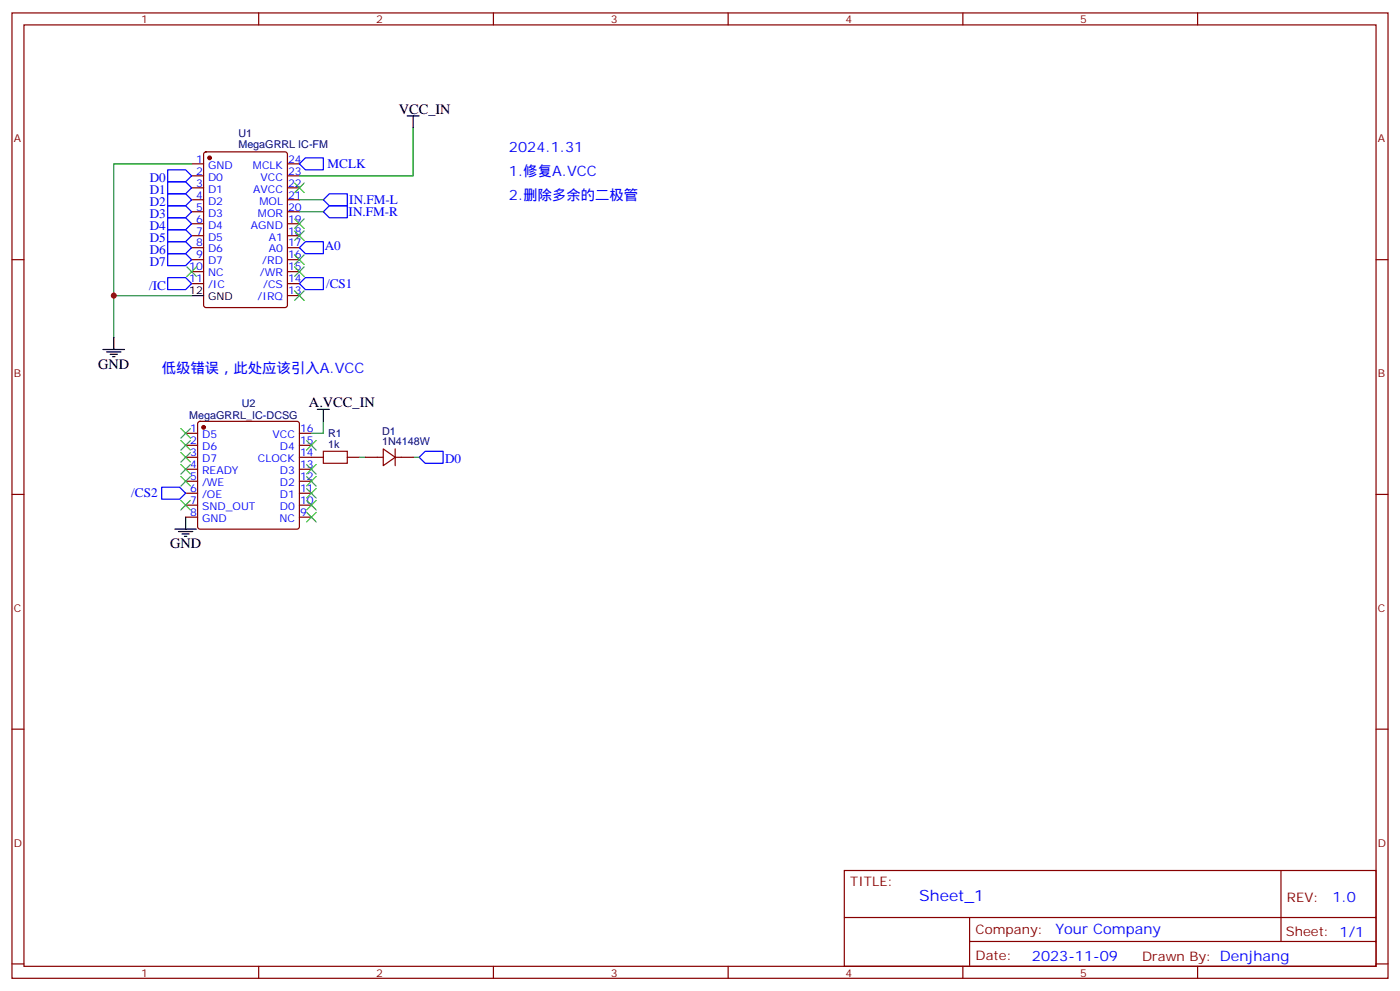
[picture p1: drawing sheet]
<svg xmlns="http://www.w3.org/2000/svg" width="412mm" height="292mm" viewBox="0 0 412 292" stroke-linecap="round" stroke-linejoin="round" font-family="sans-serif">
<g fill="none" stroke="#870000" stroke-width=".35">
<path d="M3.5 3.8h405.4v284.3h-405.4zM7.1 7.3h398.2v277.3h-398.2zM76.2 3.8v3.5M145.3 3.8v3.5M214.5 3.8v3.5M283.6 3.8v3.5M352.8 3.8v3.5M56.4 48.3h3.6M56.4 51.8h3.6M56.4 55.3h3.6M56.4 58.8h3.6M60.2 44.9l.5-.2h23.3l.6 .5 .1 44.7-.5 .6-23.5 .1-.7-.5v-44.7z"/>
<path d="M84.7 48.3h3.5M84.7 51.8h3.5M84.7 55.3h3.5M84.7 58.8h3.5M3.5 76.5h3.6M56.4 76.5h3.6M56.4 62.4h3.6M56.4 65.9h3.6M56.4 69.4h3.6M56.4 73h3.6M84.7 76.5h3.5M84.7 62.4h3.5"/>
<path d="M84.7 65.9h3.5M84.7 69.4h3.5M84.7 73h3.5M405.3 76.5h3.6M56.4 80h3.6M56.4 83.5h3.6M84.7 80h3.5M84.7 83.5h3.5M84.7 87.1h3.5M54.7 127.6h3.5M54.7 131.2h3.5M54.7 134.7h3.5"/>
<path d="M54.7 138.2h3.5M58.4 124.3l.5-.2h28.6l.5 .2 .2 .5v30.4l-.2 .5-.5 .2h-28.6l-.5-.3-.2-.4v-30.4zM88.2 127.6h3.5M88.2 131.2h3.5M88.2 134.7h7M88.2 138.2h3.5M102.3 134.7h3.5M107.6 134.7h5.3M112.9 132.2l3.5 2.5-3.5 2.5zM116.4 134.7h5.3M116.4 132.2v5M3.5 145.6h3.6"/>
<path d="M54.7 141.7h3.5M54.7 145.3h3.5M54.7 148.8h3.5M54.7 152.3h3.5M88.2 141.7h3.5M88.2 145.3h3.5M88.2 148.8h3.5M88.2 152.3h3.5M405.3 145.6h3.6M3.5 214.8h3.6M405.3 214.8h3.6M248.7 256.4h156.6v28.2h-156.6z"/>
<path d="M377.3 256.4v20.9M248.7 270.2h156.5M285.6 277.3h119.6M285.6 270.2v14.2M3.5 283.9h3.6M76.2 284.6v3.5M145.3 284.6v3.5M214.5 284.6v3.5M283.6 284.6v3.5M352.8 284.6v3.5M405.3 283.9h3.6"/>
</g>
<g fill="#870000" stroke="#870000" stroke-width=".35">
<circle cx="61.7" cy="46.5" r=".53"/>
<circle cx="60" cy="125.9" r=".53"/>
</g>
<g fill="none" stroke="#000" stroke-width=".35">
<path d="M119.9 34.1h3.6M121.7 34.1v3.6M33.5 99.4v3.5M56.4 87.1h3.6M30.3 102.9h6.4M31.4 103.6h4.2M32.5 104.4h2.1M33.2 105.1h.7M93.5 120.6h3.5M95.2 120.6v3.5M51.5 155.9h6.4M52.6 156.6h4.2"/>
<path d="M53.6 157.3h2.1M54.3 158h.7M54.7 152.3v3.6"/>
</g>
<path d="M121.7 37.7v14.1h-33.5M56.4 48.3h-22.9v38.8M88.2 58.8h7M88.2 62.4h7M56.4 87.1h-22.9v12.3M95.2 124.1v3.5h-3.5M105.8 134.7h1.8M121.7 134.7h1.8" fill="none" stroke="#008700" stroke-width=".35"/>
<g fill="none" stroke="#00f" stroke-width=".35">
<path d="M49.4 50h5.3l1.7 1.8-1.7 1.8h-5.3zM49.4 53.6h5.3l1.7 1.7-1.7 1.8h-5.3zM49.4 57.1h5.3l1.7 1.7-1.7 1.8h-5.3zM90 46.5h5.2v3.5h-5.2l-1.8-1.7zM95.2 58.8l1.8-1.7h5.3v3.5h-5.3zM49.4 60.6h5.3l1.7 1.8-1.7 1.7h-5.3zM49.4 64.1h5.3l1.7 1.8-1.7 1.8h-5.3zM49.4 67.7h5.3l1.7 1.7-1.7 1.8h-5.3zM49.4 71.2h5.3l1.7 1.8-1.7 1.7h-5.3zM49.4 74.7h5.3l1.7 1.8-1.7 1.7h-5.3zM88.2 73l1.8-1.8h5.2v3.5h-5.2zM95.2 62.4l1.8-1.8h5.3v3.5h-5.3z"/>
<path d="M49.4 81.8h5.3l1.7 1.7-1.7 1.8h-5.3zM88.2 83.5l1.8-1.7h5.2v3.5h-5.2zM125.2 132.9h5.3v3.6h-5.3l-1.7-1.8zM47.6 143.5h5.3l1.8 1.8-1.8 1.7h-5.3z"/>
</g>
<g fill="none" stroke="#3c3" stroke-width=".35">
<path d="M86.8 53.9l2.8 2.8M89.6 53.9l-2.8 2.8M55 78.6l2.9 2.8M57.9 78.6l-2.9 2.8M86.8 64.5l2.8 2.8M86.8 68l2.8 2.8M86.8 75.1l2.8 2.8M86.8 78.6l2.8 2.8M89.6 64.5l-2.8 2.8M89.6 68l-2.8 2.8M89.6 75.1l-2.8 2.8M89.6 78.6l-2.8 2.8"/>
<path d="M86.8 85.7l2.8 2.8M89.6 85.7l-2.8 2.8M53.3 126.2l2.8 2.8M53.3 129.8l2.8 2.8M53.3 133.3l2.8 2.8M53.3 136.8l2.8 2.8M56.1 126.2l-2.8 2.8M56.1 129.8l-2.8 2.8M56.1 133.3l-2.8 2.8M56.1 136.8l-2.8 2.8M90.3 129.8l2.8 2.8M90.3 136.8l2.8 2.8"/>
<path d="M93.1 129.8l-2.8 2.8M93.1 136.8l-2.8 2.8M53.3 140.3l2.8 2.9M53.3 147.4l2.8 2.8M56.1 140.3l-2.8 2.9M56.1 147.4l-2.8 2.8M90.3 140.3l2.8 2.9M90.3 143.9l2.8 2.8M90.3 147.4l2.8 2.8M90.3 150.9l2.8 2.8M93.1 140.3l-2.8 2.9M93.1 143.9l-2.8 2.8"/>
<path d="M93.1 147.4l-2.8 2.8M93.1 150.9l-2.8 2.8"/>
</g>
<path d="M95.2 132.9h7.1v3.6h-7.1z" fill="none" stroke="#a10000" stroke-width=".35"/>
<circle cx="33.5" cy="87.1" r=".88" fill="#c00"/>
<text font-size="4.6" fill="#00f" x="270.8" y="265.4">Sheet_1</text>
<g font-size="4.2">
<text x="117.5" y="33.4">VCC_IN</text>
<text x="28.9" y="108.6">GND</text>
<text x="91" y="119.9">A.VCC_IN</text>
<text x="50.1" y="161.5">GND</text>
</g>
<g font-size="4.2" fill="#00f">
<text x="149.9" y="44.7">2024.1.31</text>
<text x="149.9" y="51.8">1.修复A.VCC</text>
<text x="149.9" y="58.8">2.删除多余的二极管</text>
<text x="47.6" y="110">低级错误，此处应该引入A.VCC</text>
<text x="392.5" y="265.7">1.0</text>
<text x="310.9" y="275.2">Your Company</text>
<text x="304" y="283">2023-11-09</text>
</g>
<g font-size="3.9" fill="#00f">
<text x="44.1" y="53.6">D0</text>
<text x="96.5" y="49.5">MCLK</text>
<text x="44.1" y="57.1">D1</text>
<text x="44.1" y="60.6">D2</text>
<text x="44.1" y="64.1">D3</text>
<text x="102.7" y="63.7">IN.FM-R</text>
<text x="102.9" y="60.2">IN.FM-L</text>
<text x="44.1" y="67.7">D4</text>
<text x="44.1" y="71.2">D5</text>
<text x="44.1" y="74.7">D6</text>
<text x="95.7" y="73.7">A0</text>
<text x="44.1" y="78.2">D7</text>
<text x="43.9" y="85.3">/IC</text>
<text x="96.1" y="84.9">/CS1</text>
<text x="131.1" y="136.5">D0</text>
<text x="38.7" y="146.5">/CS2</text>
</g>
<g font-size="3.9" fill="#800">
<text x="250.5" y="261">TITLE:</text>
<text x="379.1" y="265.7">REV:</text>
<text x="287.4" y="275.2">Company:</text>
<text x="378.7" y="275.8">Sheet: 1/1</text>
<text x="287.4" y="282.9">Date:</text>
<text x="336.4" y="282.9">Drawn By: Denjhang</text>
</g>
<g font-size="3.2" fill="#800">
<text x="41.6" y="6.8">1</text>
<text x="110.8" y="6.8">2</text>
<text x="179.9" y="6.8">3</text>
<text x="249.1" y="6.8">4</text>
<text x="318.2" y="6.8">5</text>
<text x="4.1" y="41.9">A</text>
<text x="405.9" y="41.9">A</text>
<text x="4.1" y="111.1">B</text>
<text x="405.9" y="111.1">B</text>
<text x="4.1" y="180.2">C</text>
<text x="405.9" y="180.2">C</text>
<text x="4.1" y="249.3">D</text>
<text x="405.9" y="249.3">D</text>
<text x="41.6" y="287.6">1</text>
<text x="110.8" y="287.6">2</text>
<text x="179.9" y="287.6">3</text>
<text x="249.1" y="287.6">4</text>
<text x="318.2" y="287.6">5</text>
</g>
<g font-size="3.2" fill="#000080">
<text x="70.2" y="40.4">U1</text>
<text x="70.2" y="43.6">MegaGRRL IC-FM</text>
<text x="71.2" y="119.8">U2</text>
<text x="55.8" y="123.5">MegaGRRL_IC-DCSG</text>
<text x="96.7" y="131.9">1k</text>
<text x="96.7" y="128.7">R1</text>
<text x="112.5" y="131.2">1N4148W</text>
<text x="112.5" y="128">D1</text>
</g>
<g font-size="3.2" fill="#00f">
<text x="57.8" y="47.9">1</text>
<text x="84.8" y="47.9">24</text>
<text x="57.8" y="51.4">2</text>
<text x="61.3" y="49.7">GND</text>
<text x="61.3" y="53.2">D0</text>
<text x="74.5" y="49.7">MCLK</text>
<text x="76.8" y="53.2">VCC</text>
<text x="84.8" y="51.4">23</text>
<text x="57.8" y="55">3</text>
<text x="57.8" y="58.5">4</text>
<text x="61.3" y="56.7">D1</text>
<text x="74.6" y="56.7">AVCC</text>
<text x="84.8" y="58.5">21</text>
<text x="84.8" y="55">22</text>
<text x="57.8" y="62">5</text>
<text x="57.8" y="65.5">6</text>
<text x="61.3" y="60.3">D2</text>
<text x="61.3" y="63.8">D3</text>
<text x="76" y="63.8">MOR</text>
<text x="76.4" y="60.3">MOL</text>
<text x="84.8" y="65.5">19</text>
<text x="84.8" y="62">20</text>
<text x="57.8" y="69.1">7</text>
<text x="61.3" y="67.3">D4</text>
<text x="61.3" y="70.8">D5</text>
<text x="73.9" y="67.3">AGND</text>
<text x="79.2" y="70.8">A1</text>
<text x="84.8" y="69.1">18</text>
<text x="57.8" y="72.6">8</text>
<text x="57.8" y="76.1">9</text>
<text x="61.3" y="74.4">D6</text>
<text x="61.3" y="77.9">D7</text>
<text x="77.3" y="77.9">/RD</text>
<text x="79.2" y="74.4">A0</text>
<text x="84.8" y="76.1">16</text>
<text x="84.8" y="72.6">17</text>
<text x="55.8" y="79.7">10</text>
<text x="55.8" y="83.2">11</text>
<text x="61.3" y="81.4">NC</text>
<text x="76.6" y="81.4">/WR</text>
<text x="84.8" y="83.2">14</text>
<text x="84.8" y="79.7">15</text>
<text x="61.3" y="84.9">/IC</text>
<text x="75.9" y="88.5">/IRQ</text>
<text x="77.5" y="84.9">/CS</text>
<text x="84.8" y="86.7">13</text>
<text x="56" y="127.3">1</text>
<text x="56" y="130.8">2</text>
<text x="59.5" y="129">D5</text>
<text x="80.3" y="129">VCC</text>
<text x="88.4" y="130.8">15</text>
<text x="88.4" y="127.3">16</text>
<text x="56" y="134.3">3</text>
<text x="56" y="137.9">4</text>
<text x="59.5" y="132.6">D6</text>
<text x="59.5" y="136.1">D7</text>
<text x="76" y="136.1">CLOCK</text>
<text x="82.4" y="132.6">D4</text>
<text x="88.4" y="137.9">13</text>
<text x="88.4" y="134.3">14</text>
<text x="56" y="141.4">5</text>
<text x="59.5" y="139.6">READY</text>
<text x="59.5" y="143.2">/WE</text>
<text x="82.4" y="143.2">D2</text>
<text x="82.4" y="139.6">D3</text>
<text x="88.4" y="141.4">12</text>
<text x="56" y="144.9">6</text>
<text x="56" y="148.4">7</text>
<text x="59.5" y="146.7">/OE</text>
<text x="82.4" y="146.7">D1</text>
<text x="88.4" y="148.4">10</text>
<text x="88.4" y="144.9">11</text>
<text x="56" y="152">8</text>
<text x="59.5" y="150.2">SND_OUT</text>
<text x="59.5" y="153.7">GND</text>
<text x="82.3" y="153.7">NC</text>
<text x="82.4" y="150.2">D0</text>
<text x="88.4" y="152">9</text>
</g>
<g font-size="3.2">
<text x="55.8" y="86.7">12</text>
<text x="61.3" y="88.5">GND</text>
</g>
</svg>
